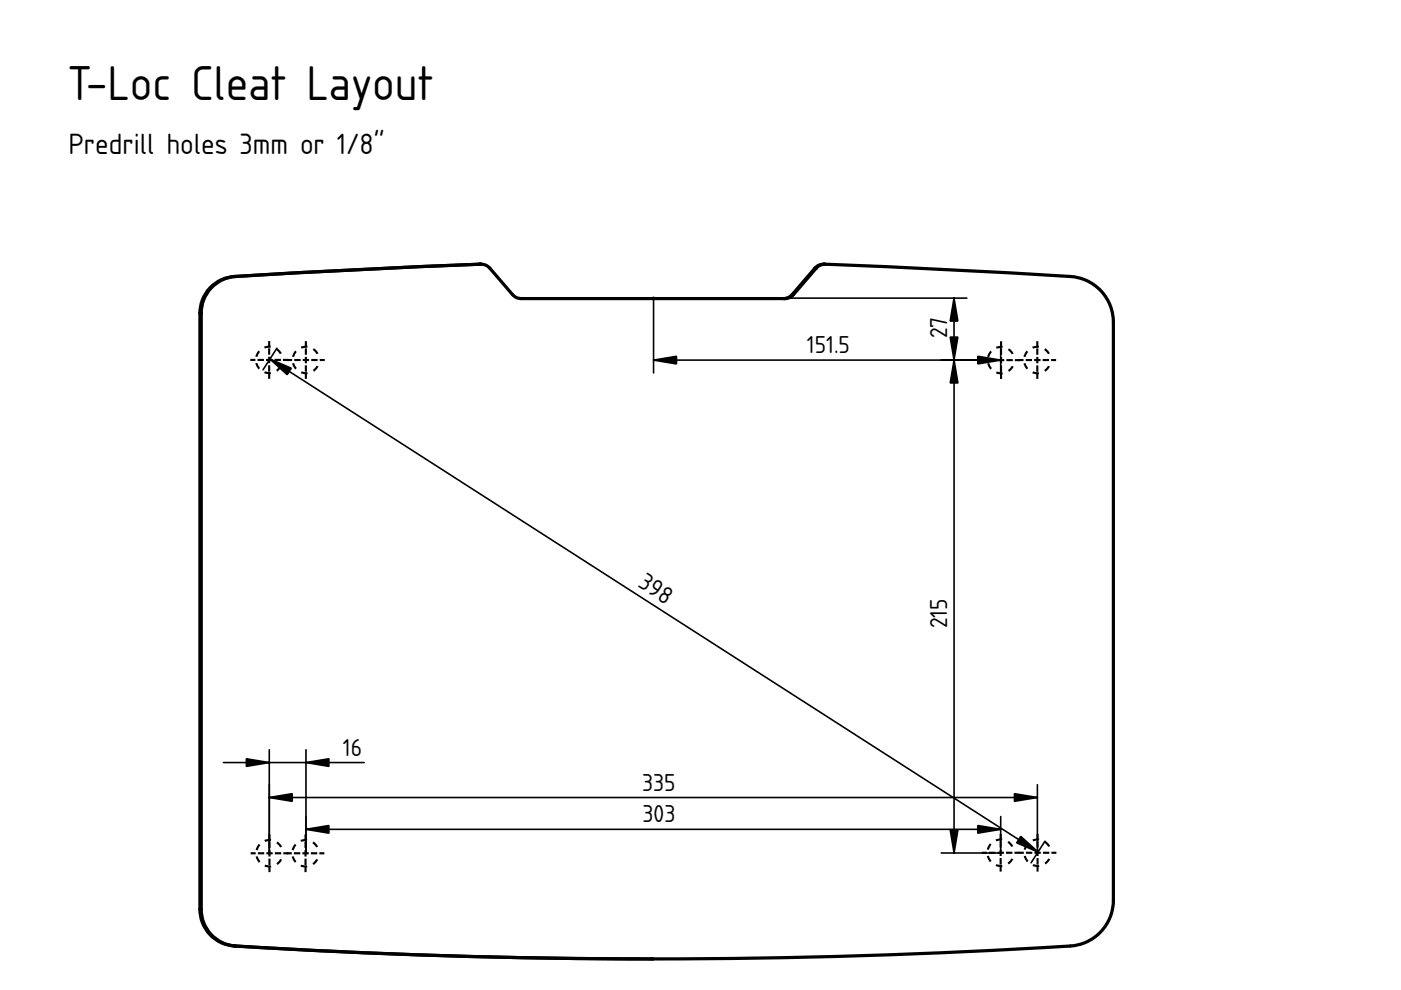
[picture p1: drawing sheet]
<svg xmlns="http://www.w3.org/2000/svg" width="297mm" height="210mm" viewBox="0 0 297 210" stroke-linecap="round" stroke-linejoin="round" font-family="sans-serif">
<path d="M139.2 131h.1" fill="none" stroke="#000" stroke-width=".21"/>
<g fill="#fff">
<path d="M42.4 66.4h.3v126.4h-.3z" fill-rule="evenodd"/>
<path d="M42.4 192.8h.3a7.8 7.8 0 0 0 7.3 7.8 7.8 7.8 0 0 1-7.6-7.8z" fill-rule="evenodd"/>
<path d="M44.5 61.1a7.7 7.7 0 0 1 5.5-2.5 7.8 7.8 0 0 0-7.3 7.8h-.3a7.8 7.8 0 0 1 2.1-5.3z" fill-rule="evenodd"/>
<path d="M166.1 63.3a2.43 2.43 0 0 0 1.9-.8l4.8-5.6a2.49 2.49 0 0 1 2.1-.9 2.43 2.43 0 0 0-1.8 .9l-4.9 5.6a2.49 2.49 0 0 1-2.1 .8z" fill-rule="evenodd"/>
<path d="M172.8 56.9h.3l-4.9 5.6h-.2z" fill-rule="evenodd"/>
<path d="M49.7 200.6a1449.5 1449.5 0 0 0 88.8 2.7 1429.9 1429.9 0 0 1-88.8-2.7z" fill-rule="evenodd"/>
<path d="M49.7 58.6l26-1.4 26.2-1.2-26 1.2z" fill-rule="evenodd"/>
<path d="M101.6 56h.4z" fill-rule="evenodd"/>
</g>
<g fill="none" stroke="#000" stroke-width=".68">
<path d="M49.7 58.6a7.8 7.8 0 0 0-7.3 7.8M49.7 58.6h.3M50 58.6a7.8 7.8 0 0 0-7.3 7.8M101.6 56l-25.9 1.2-26 1.4M101.7 56h-.1M102 56a2.43 2.43 0 0 1 1.8 .9l4.9 5.6a2.43 2.43 0 0 0 1.8 .8h55.9a2.43 2.43 0 0 0 1.8-.8M102 56l-26.1 1.2-25.9 1.4M102 56h-.4M172.8 56.9l-4.8 5.6M172.8 56.9h.3M173.1 56.9l-4.9 5.6M174.9 56a2.51 2.51 0 0 0-2.1 .9"/>
<path d="M174.9 56a2.43 2.43 0 0 0-1.8 .9M174.9 56l26.1 1.2 25.9 1.4a9.7 9.7 0 0 1 9.2 9.7v122.6a9.7 9.7 0 0 1-9.2 9.7 1429.9 1429.9 0 0 1-88.4 2.7M42.4 66.4v126.4M42.4 66.4h.3M42.7 66.4v126.4M168 62.5a2.43 2.43 0 0 1-1.9 .8M168 62.5h.2M42.4 192.8a7.8 7.8 0 0 0 7.3 7.8M42.4 192.8h.3M42.7 192.8a7.8 7.8 0 0 0 7.3 7.8M49.7 200.6a1429.9 1429.9 0 0 0 88.8 2.7M49.7 200.6h.3"/>
<path d="M50 200.6a1429.9 1429.9 0 0 0 88.5 2.7"/>
</g>
<path d="M57.1 76.3h162.8v104.6h-162.8z" fill-rule="evenodd" fill="#fff"/>
<path d="M138.5 122h.1" fill="none" stroke="#000" stroke-width=".21"/>
<path d="M64.9 76.3h147.3v104.6h-147.3z" fill-rule="evenodd" fill="#fff"/>
<path d="M138.5 122h.1" fill="none" stroke="#000" stroke-width=".21"/>
<g fill="#fff">
<path d="M212.2 76.3h7.7v104.6h-7.7z" fill-rule="evenodd"/>
<path d="M57.1 76.3h7.8v104.6h-7.8z" fill-rule="evenodd"/>
</g>
<path d="M64.9 76.3h147.3M138.5 63.2h.1M64.9 180.9h147.3" fill="none" stroke="#000" stroke-width=".68"/>
<path d="M57.1 76.3h162.8v104.6h-162.8zM64.9 76.3v104.6M212.2 76.3v104.6" fill="none" stroke="#fff" stroke-width=".97"/>
<path d="M138.5 122h.1" fill="none" stroke="#000" stroke-width=".21"/>
<g fill="none" stroke="#000" stroke-width=".34">
<path d="M57.2 76.1l162.9 104.5M58.7 73.8l-2.9 4.6M138.6 76.4h73.6M202.3 63.2v117.7M205 63.2h-66.4v15.9M212.2 73.6v5.5M57.1 159v21.9M64.9 159v21.9M47.4 161.7h29.8M57.1 169.1h162.8M64.9 175.8h147.3M212.2 173.1v7.8h-12.6"/>
<path d="M219.9 166.4v14.5M221.6 178.4l-3 4.5"/>
</g>
<g fill="#000" stroke="#000" stroke-width=".34">
<path d="M57.2 76.1l4.6 2-.9 1.3zM138.6 76.4l4.8-.9v1.7zM202.3 63.2l.8 4.9h-1.6zM201.5 71.5h1.6l-.8 4.8zM202.3 76.3l.8 4.9h-1.6zM207.3 75.5l4.9 .9-4.9 .8zM57.1 169.1l4.9-.8v1.6zM52.2 160.9l4.9 .8-4.9 .8zM64.9 175.8l4.8-.8v1.6zM64.9 161.7l4.8-.8v1.6zM207.3 175l4.9 .8-4.9 .8zM215.1 168.3l4.8 .8-4.8 .8z"/>
<path d="M201.5 176h1.6l-.8 4.9zM216.4 177.3l3.7 3.3-4.5-1.9z"/>
</g>
<g fill="none" stroke="#000" stroke-width=".45" stroke-dasharray="1.4 1.4" stroke-dashoffset="1.4" stroke-linecap="butt">
<circle cx="57.1" cy="76.3" r="2.8"/>
<circle cx="64.9" cy="76.3" r="2.8"/>
<circle cx="212.2" cy="76.4" r="2.8"/>
<circle cx="219.9" cy="76.3" r="2.8"/>
<circle cx="57.1" cy="180.9" r="2.8"/>
<circle cx="64.8" cy="180.9" r="2.8"/>
<circle cx="212.2" cy="180.8" r="2.8"/>
<circle cx="220" cy="180.8" r="2.8"/>
</g>
<g fill="none" stroke="#000" stroke-width=".45" stroke-dasharray="1.4 .5" stroke-dashoffset=".3" stroke-linecap="butt">
<path d="M53.1 76.3h8M57.1 72.3v8M60.9 76.3h7.9M64.9 72.3v8M208.2 76.4h8M212.2 72.4v8M215.9 76.3h8M219.9 72.3v8M57.1 176.9v8M64.8 176.9v8M212.2 176.8v8M220 176.8v8"/>
<path d="M53.1 180.9h8M60.8 180.9h8M208.2 180.8h8M216 180.8h8"/>
</g>
<text font-size="9.7" x="14.3" y="21.3">T-Loc Cleat Layout</text>
<text font-size="5.8" x="14.5" y="32.6">Predrill holes 3mm or 1/8&quot;</text>
<g font-size="4.9">
<text x="200.8" y="71.8" transform="rotate(-90 200.8 71.8)">27</text>
<text x="171.1" y="74.9">151.5</text>
<text x="135.1" y="124.3" transform="rotate(33 135.1 124.3)">398</text>
<text x="200.8" y="133.2" transform="rotate(-90 200.8 133.2)">215</text>
<text x="72.7" y="160.2">16</text>
<text x="136.2" y="167.6">335</text>
<text x="136.2" y="174.4">303</text>
</g>
</svg>
